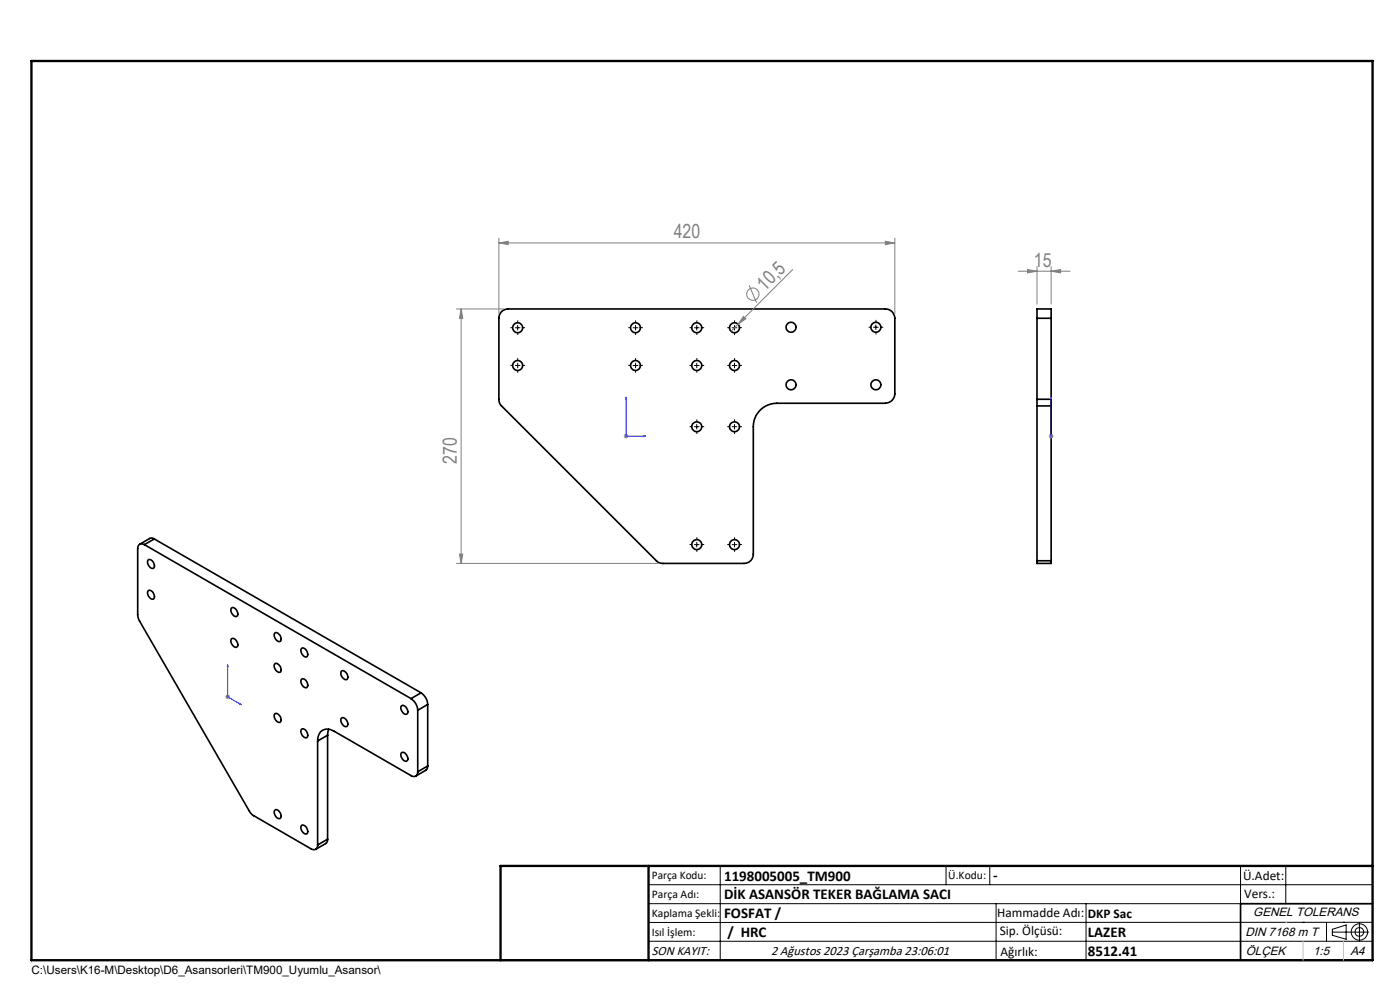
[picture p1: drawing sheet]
<svg xmlns="http://www.w3.org/2000/svg" width="297mm" height="210mm" viewBox="0 0 297 210" stroke-linecap="round" stroke-linejoin="round" font-family="sans-serif">
<g fill="none" stroke="#000" stroke-width=".35">
<path d="M106.4 66.1l.7-.4 .7-.2h80a1.99 1.99 0 0 1 2 2v16a2.05 2.05 0 0 1-2 2h-23a5 5 0 0 0-5 5v27a1.93 1.93 0 0 1-2 2h-17.4l-.9-.3-33.2-33.2-.5-1.1v-17.4l.2-.7zM220 67.5v-2h3v2M220 67.5h3M220 67.5v17.2M223 67.5v17.2M220 84.7v1.4M220 84.7h3M220 86.1v32.8M220 86.1h3M223 84.7v1.4M223 86.1v32.8M30.6 115.5a.88 .88 0 0 0-1 0 .88 .88 0 0 0-.4 .9v14.2l.3 1 23.7 40.9 .5 .5 12.3 7a.85 .85 0 0 0 1 .2 .85 .85 0 0 0 .4-1"/>
<path d="M30.6 115.5l56.6 32.7M31.5 118.7a1.23 1.23 0 0 1 1.1 1.8 1.22 1.22 0 0 1-1.1-1.8zM32.7 114.3l-.5-.2-.4 .1-2.2 1.3M32.7 114.3l-2.1 1.2M32.7 114.3l56.6 32.7M220 118.9v.6h3v-.6M220 118.9h3M31.4 125.4a.86 .86 0 0 1 1.3 .7 .6 .6 0 0 1-.1 1 .6 .6 0 0 1-.9-.4l-.4-.7zM49.1 135.6a1.06 1.06 0 0 1 1.3 1.2 .55 .55 0 0 1-.5 .6 .55 .55 0 0 1-.5-.5l-.4-.7zM49.1 129a.86 .86 0 0 1 1.2 .8 .6 .6 0 0 1-.1 .9 .6 .6 0 0 1-.8-.4l-.4-.7zM58.3 134.3a.98 .98 0 0 1 1.3 1 .53 .53 0 0 1-.2 .8 .53 .53 0 0 1-.7-.3l-.5-.9zM63.9 137.6a.86 .86 0 0 1 1.3 .8 .6 .6 0 0 1-.1 .9 .6 .6 0 0 1-.9-.4l-.3-.7z"/>
<path d="M58.3 151.5a.98 .98 0 0 1 1.3 1 .53 .53 0 0 1-.2 .7 .53 .53 0 0 1-.7-.2l-.5-.9zM58.3 140.9a.98 .98 0 0 1 1.3 1 .52 .52 0 0 1-.2 .7 .52 .52 0 0 1-.7-.2l-.5-.9zM63.9 154.8a.86 .86 0 0 1 1.3 .7 .6 .6 0 0 1-.1 .9 .6 .6 0 0 1-.9-.3l-.3-.7zM63.9 144.1a1.06 1.06 0 0 1 1.4 1.3 .55 .55 0 0 1-.5 .5 .55 .55 0 0 1-.6-.4l-.3-.8zM67.4 157.2a2.18 2.18 0 0 1 1-2.3 2.18 2.18 0 0 1 2.5 .2l16.3 9.4a.86 .86 0 0 0 1 .1 .86 .86 0 0 0 .4-.9M67.4 157.2v22M69.5 156l-2.1 1.2M69.5 156v22M69.7 154.7l-.2 1.3M72.4 152.4a.89 .89 0 0 1 1.3 .7 .61 .61 0 0 1-.1 1 .61 .61 0 0 1-.9-.4l-.4-.7zM72.4 142.4a.99 .99 0 0 1 1.4 1 .53 .53 0 0 1-.2 .7 .53 .53 0 0 1-.8-.2l-.4-.6zM85.1 159.7a1.09 1.09 0 0 1 1.4 1.3 .57 .57 0 0 1-.5 .5 .57 .57 0 0 1-.6-.4l-.3-.8z"/>
<path d="M85.1 149.8a.9 .9 0 0 1 1.3 .7 .61 .61 0 0 1-.1 1 .61 .61 0 0 1-.9-.4l-.3-.7zM87.2 148.2a3.2 3.2 0 0 1 1.4 2.5M88.6 150.7v13M89.3 147a3.2 3.2 0 0 1 1.4 2.4M89.3 147l-2.1 1.2M90.7 149.4l-2.1 1.3M90.7 149.4v13.1M58.3 171.9l.1-.1a1.2 1.2 0 0 1 1 1.8 1.2 1.2 0 0 1-1.1-1.7zM64 175a1.23 1.23 0 0 1 1.1 1.9 1.22 1.22 0 0 1-1.1-1.9zM69.5 178l-.2 .8-2.3 1.4M69.5 178l-2.1 1.2M90.7 162.5l-.2 .8-2.3 1.3"/>
<path d="M90.7 162.5l-2.1 1.2M291.2 191.7h-28v12M106.2 203.7h185"/>
<circle cx="109.8" cy="77.5" r="1.06"/>
<circle cx="109.8" cy="69.5" r="1.06"/>
<circle cx="134.8" cy="77.5" r="1.05"/>
<circle cx="134.8" cy="69.5" r="1.05"/>
<circle cx="147.8" cy="77.5" r="1.06"/>
<circle cx="147.8" cy="69.5" r="1.06"/>
<circle cx="155.8" cy="77.5" r="1.06"/>
<circle cx="155.8" cy="69.5" r="1.06"/>
<circle cx="167.8" cy="69.4" r="1.06"/>
<circle cx="185.8" cy="69.4" r="1.06"/>
<circle cx="147.8" cy="90.5" r="1.05"/>
<circle cx="155.8" cy="90.5" r="1.05"/>
<circle cx="167.8" cy="81.6" r="1.06"/>
<circle cx="185.8" cy="81.6" r="1.06"/>
<circle cx="147.8" cy="115.5" r="1.06"/>
<circle cx="155.8" cy="115.5" r="1.06"/>
</g>
<g fill="none" stroke="#808080" stroke-width=".21">
<path d="M105.8 51.5l2-.3v.7zM105.8 50.5v16M105.8 51.5h84M168.2 57.2l-13.1 13.1M187.8 51.2l2 .3-2 .4zM189.8 50.5v16M216 57.5h11M218 57.2l2 .3-2 .4zM220 56.5v8M223 57.5l2-.3v.7zM223 56.5v8M96.8 65.5h10"/>
<path d="M97.8 65.5l.4 2h-.7zM97.8 65.5v54M157.7 67.1l.5 .5-1.6 1.2zM158.9 60.5l1.6 3.7M132.3 92.5h1M132.5 92.2l.7 .7M132.8 92v1M133.2 92.2l-.7 .7M222.5 92.5h1M222.6 92.2l.7 .7M223 92v1M223.3 92.2l-.7 .7"/>
<path d="M96.8 119.5h42.8M97.5 117.5h.7l-.4 2zM47.8 147.8h1M47.9 147.5l.7 .7M48.3 147.3v1M48.6 147.5l-.7 .7"/>
<circle cx="159.7" cy="62.4" r="1.3"/>
</g>
<g fill="none" stroke="#000" stroke-width=".21">
<path d="M109.3 77.5h1M109.3 69.5h1M109.8 69v1M109.8 77v1M134.3 77.5h1M134.3 69.5h1M134.8 69v1M134.8 77v1M147.3 77.5h1M147.3 69.5h1M147.8 69v1M147.8 77v1"/>
<path d="M155.3 77.5h1M155.3 69.5h1M155.8 69v1M155.8 77v1M185.3 69.4h1M185.8 68.9v1M147.3 90.5h1M147.8 90v1M155.3 90.5h1M155.8 90v1M147.3 115.5h1M147.8 115v1"/>
<path d="M155.3 115.5h1M155.8 115v1M137.6 187.7h153.6M137.6 191.7h153.6M137.6 199.7h153.6M152.8 183.7v20M200.7 183.7v4M210 183.7v4M211.3 191.7v12M230.4 191.7v12M263.2 183.7v20M272.8 183.7v8"/>
<path d="M276.4 195.6h.1M281.4 195.6v4.1M282.6 197.7h7.8M282.6 197.1l3-.9v3l-3-.8zM285 195.6h.1M288.4 195.8v3.8M291.2 195.6l-153.6 .1"/>
<circle cx="288.4" cy="197.7" r="1.74"/>
<circle cx="288.4" cy="197.7" r=".93"/>
</g>
<path d="M132.8 84.2l.1 .4h-.2zM132.8 84.2v8.3h4.2M136.6 92.4l.4 .1-.4 .1zM223 92.4v.2zM223 84.2v.4v-.4M223 92.5h.1M223 84.2v8.3M48.3 141v6.8l2.9 1.7M48.3 141l.1 .4-.2-.1zM50.9 149.3l.3 .2-.3-.1z" fill="none" stroke="#00f" stroke-width=".21"/>
<g fill="none" stroke="#000" stroke-width=".21" stroke-dasharray="15.2 1.3 1.3 1.3" stroke-linecap="butt">
<path d="M108.8 69.5h-.5M108.8 77.5h-.5M109.8 68.5v-.5M109.8 70.5v.6M109.8 76.5v-.5M109.8 78.5v.6M110.8 69.5h.6M110.8 77.5h.6M133.8 77.5h-.5M133.8 69.5h-.5M134.8 76.5v-.5M134.8 78.5v.6"/>
<path d="M134.8 68.5v-.5M134.8 70.5v.6M135.8 77.5h.6M135.8 69.5h.6M146.8 69.5h-.5M146.8 77.5h-.5M147.8 68.5v-.5M147.8 70.5v.6M147.8 76.5v-.5M147.8 78.5v.6M148.8 69.5h.6M148.8 77.5h.6"/>
<path d="M154.8 77.5h-.5M154.8 69.5h-.5M155.8 76.5v-.5M155.8 78.5v.6M155.8 68.5v-.5M155.8 70.5v.6M156.8 77.5h.6M156.8 69.5h.6M184.8 69.4h-.5M185.8 68.4v-.5M185.8 70.4v.6M186.8 69.4h.6"/>
<path d="M146.8 90.5h-.5M147.8 89.5v-.5M147.8 91.5v.6M148.8 90.5h.6M154.8 90.5h-.5M155.8 89.5v-.5M155.8 91.5v.6M156.8 90.5h.6M146.8 115.5h-.5M147.8 114.5v-.5M147.8 116.5v.6M148.8 115.5h.6"/>
<path d="M154.8 115.5h-.5M155.8 114.5v-.5M155.8 116.5v.6M156.8 115.5h.6"/>
</g>
<path d="M6.7 12.9h284.5v190.8h-284.5zM137.6 183.7v20M291.2 183.7h-185v20" fill="none" stroke="#000" stroke-width=".5"/>
<path d="M272.8 195.6h.1M276.4 199.7v4M285 199.7v4" fill="none" stroke="#c0c0c0" stroke-width=".21"/>
<g fill="#00f">
<path d="M136.6 92.4l.4 .1-.4 .1zM132.8 84.2l.1 .4h-.2z"/>
<path d="M50.9 149.3l.3 .2-.3-.1zM48.3 141l.1 .4-.2-.1z"/>
<path d="M223 92.4v.2zM223 84.2v.4z"/>
</g>
<g fill="#808080">
<path d="M157.7 67.1l.5 .5-1.6 1.2z"/>
<path d="M218 57.2l2 .3-2 .4zM223 57.5l2-.3v.7z"/>
<path d="M105.8 51.5l2-.3v.7zM187.8 51.2l2 .3-2 .4z"/>
<path d="M97.8 65.5l.4 2h-.7zM97.5 117.5h.7l-.4 2z"/>
</g>
<g font-size="4.1" fill="#808080">
<text x="142.9" y="50.6">420</text>
<text x="219.3" y="56.6">15</text>
<text x="162.3" y="61.8" transform="rotate(-45 162.3 61.8)">10,5</text>
<text x="96.9" y="98.4" transform="rotate(-90 96.9 98.4)">270</text>
</g>
<g font-size="3.2">
<text x="153.6" y="186.8">1198005005_TM900</text>
<text x="153.6" y="190.8">DİK ASANSÖR TEKER BAĞLAMA SACI</text>
<text x="210.7" y="186.6">-</text>
<text x="153.6" y="194.8">FOSFAT /</text>
<text x="154.3" y="198.8">/ HRC</text>
<text x="230.8" y="198.7">LAZER</text>
<text x="230.8" y="202.8">8512.41</text>
</g>
<g font-size="2.8">
<text x="263.7" y="186.7">Ü.Adet:</text>
<text x="263.9" y="190.5">Vers.:</text>
<text x="211.5" y="194.5">Hammadde Adı:</text>
<text x="230.8" y="194.7">DKP Sac</text>
<text x="138.3" y="202.6">SON KAYIT:</text>
<text x="163.6" y="202.6">2 Ağustos 2023 Çarşamba 23:06:01</text>
<text x="212.1" y="198.4">Sip. Ölçüsü:</text>
<text x="212.2" y="202.7">Ağırlık:</text>
</g>
<g font-size="2.6">
<text x="265.9" y="194.4">GENEL TOLERANS</text>
<text x="264.2" y="198.5">DIN 7168 m T</text>
<text x="264.3" y="202.6">ÖLÇEK</text>
<text x="278.5" y="202.6">1:5</text>
<text x="286.5" y="202.6">A4</text>
</g>
<g font-size="2.5">
<text x="138.3" y="186.4">Parça Kodu:</text>
<text x="138.3" y="190.5">Parça Adı:</text>
<text x="201.2" y="186.5">Ü.Kodu:</text>
<text x="138.3" y="194.5">Kaplama Şekli:</text>
<text x="138.3" y="198.6">Isıl İşlem:</text>
<text x="6.7" y="206.7">C:\Users\K16-M\Desktop\D6_Asansorleri\TM900_Uyumlu_Asansor\</text>
</g>
</svg>
